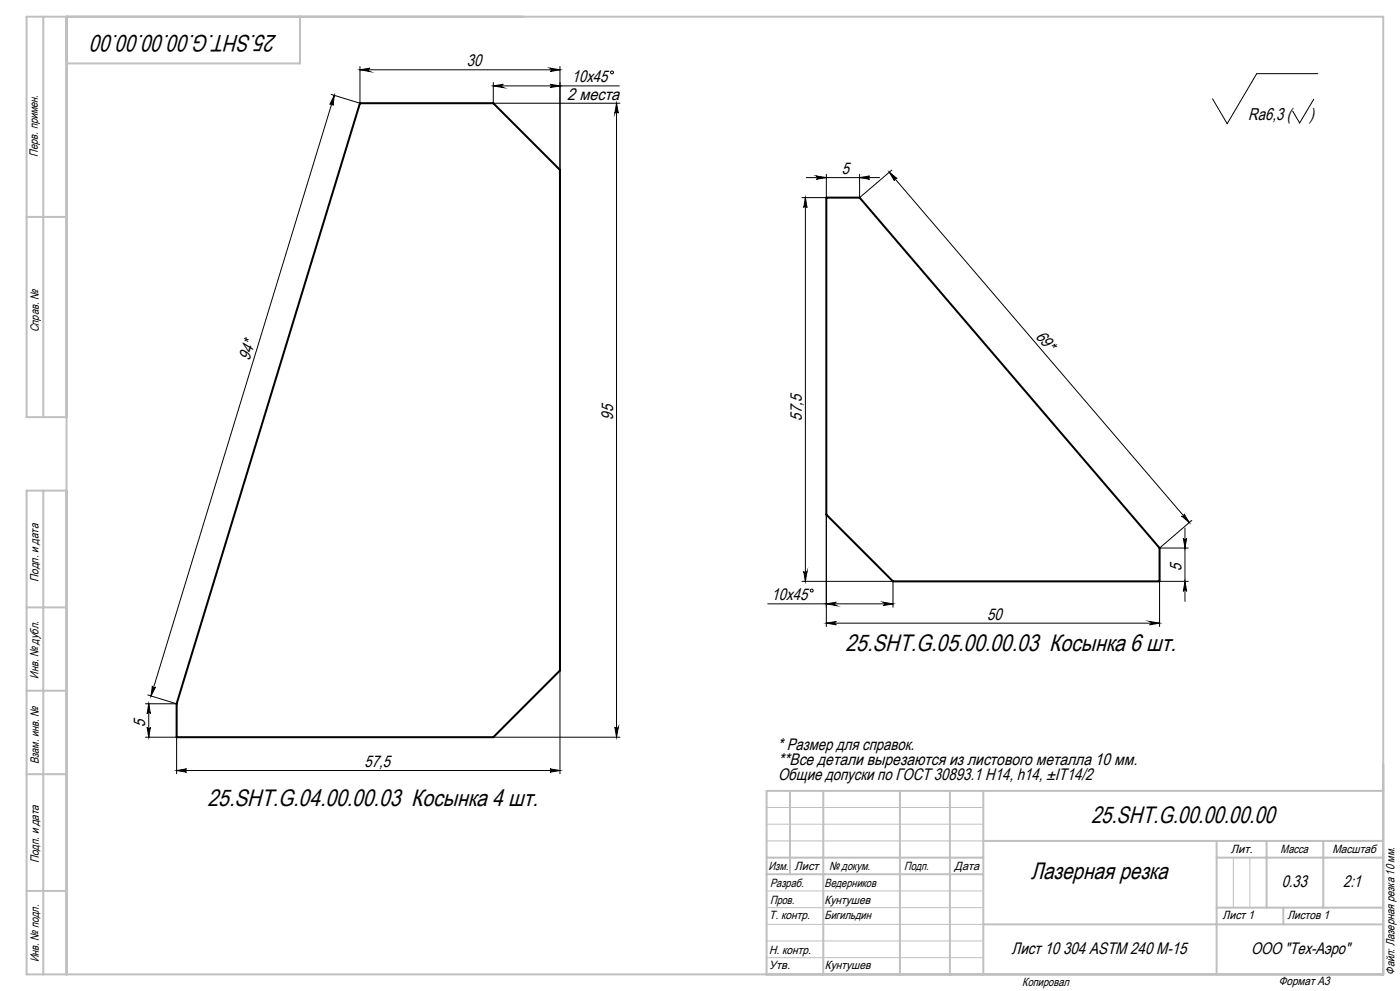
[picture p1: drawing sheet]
<svg xmlns="http://www.w3.org/2000/svg" width="420mm" height="297mm" viewBox="0 0 420 297" stroke-linecap="round" stroke-linejoin="round" font-family="sans-serif">
<path d="M108 30.9h40l20 20v150l-20 20h-95v-10zM247.9 59.2h10l90 105v10h-80l-20-20z" fill="none" stroke="#000" stroke-width=".6"/>
<g fill="none" stroke="#000" stroke-width=".3">
<path d="M108 19.9v11l-8.7-2.6M168 19.9v31M100.3 28.6l-.4 3a.5 .5 0 0 0-.3-.6 .5 .5 0 0 0-.6 .3zM100.3 28.6l-55 180M108 20.9l3-.5a.51 .51 0 0 0-.5 .5 .51 .51 0 0 0 .5 .5zM108 20.9h60M148 25.7l3-.4a.49 .49 0 0 0-.5 .4 .49 .49 0 0 0 .5 .5zM148 24.7v6.2h38M148 25.7h37.8M165 25.3l3 .4-3 .5a.49 .49 0 0 0 .5-.5 .49 .49 0 0 0-.5-.4zM165 20.4l3 .5-3 .5a.51 .51 0 0 0 .5-.5 .51 .51 0 0 0-.5-.5zM185 30.9l.5 3a.51 .51 0 0 0-.5-.4 .51 .51 0 0 0-.5 .4z"/>
<path d="M185 30.9v190M394.1 29.7l-4.2 7.2-2.1-3.6M395.3 22.1h-18.3l-8.8 15-4.5-7.5M241.6 59.2l.5 3a.49 .49 0 0 0-.5-.4 .49 .49 0 0 0-.5 .4zM241.6 59.2v115M241.9 53.2h22M244.9 52.7l3 .5-3 .5a.49 .49 0 0 0 .5-.5 .49 .49 0 0 0-.5-.5zM247.9 52.2v7h-7.3M257.9 53.2l3-.5a.49 .49 0 0 0-.5 .5 .49 .49 0 0 0 .5 .5zM266.8 51.6l2.3 1.9a.51 .51 0 0 0-.7 0 .51 .51 0 0 0 0 .7zM266.8 51.6l90 105M267.5 51l-9.6 8.2v-7"/>
<path d="M247.9 154.2v33.6M354.5 154.7a.49 .49 0 0 0 .6 0 .49 .49 0 0 0 .1-.7l1.6 2.6zM355.5 158.3v21.9M357.5 156l-9.6 8.2h8.6M240.6 174.2h27.3v7.8M241.1 171.2a.49 .49 0 0 0 .5 .5 .49 .49 0 0 0 .5-.5l-.5 3zM355 161.3a.49 .49 0 0 0 .5 .4 .49 .49 0 0 0 .5-.4l-.5 2.9zM355.5 174.2l.5 3a.49 .49 0 0 0-.5-.4 .49 .49 0 0 0-.5 .4zM356.5 174.2h-8.6v13.6M230.3 181h37.6M247.9 181l3-.5a.51 .51 0 0 0-.5 .5 .51 .51 0 0 0 .5 .5zM247.9 186.8l3-.5a.49 .49 0 0 0-.5 .5 .49 .49 0 0 0 .5 .5z"/>
<path d="M247.9 186.8h100M264.9 180.5l3 .5-3 .5a.51 .51 0 0 0 .5-.5 .51 .51 0 0 0-.5-.5zM344.9 186.3l3 .5-3 .5a.49 .49 0 0 0 .5-.5 .49 .49 0 0 0-.5-.5zM44.1 217.9a.49 .49 0 0 0 .5 .5 .49 .49 0 0 0 .5-.5l-.5 3zM44.3 208.3l8.7 2.6h-9.4M44.6 210.9l.5 3a.49 .49 0 0 0-.5-.4 .49 .49 0 0 0-.5 .4zM44.6 210.9v10M45.7 205.6a.5 .5 0 0 0 .3 .6 .5 .5 0 0 0 .7-.3l-1.4 2.7zM168 200.9v31M184.5 217.9a.51 .51 0 0 0 .5 .5 .51 .51 0 0 0 .5-.5l-.5 3zM43.6 220.9h9.4v11M53 230.9l3-.5a.49 .49 0 0 0-.5 .5 .49 .49 0 0 0 .5 .5z"/>
<path d="M53 230.9h115M148 220.9h38M165 230.4l3 .5-3 .5a.49 .49 0 0 0 .5-.5 .49 .49 0 0 0-.5-.5z"/>
<circle cx="183.6" cy="21.7" r=".44"/>
<circle cx="243.5" cy="177" r=".43"/>
</g>
<path d="M230 242h65M230 247h65M230 252h65M370 257v15M375 257v15M230 277h65M230 272h65M230 267h65M230 287h65M230 282h65" fill="none" stroke="#c0c0c0" stroke-width=".3"/>
<g fill="none" stroke="#c0c0c0" stroke-width=".6">
<path d="M13 5v120M20 5v287M90 5v14h-70M8 65h12M20 125h-12v-120h407v287h-407v-145h12M13 147v145M8 182h12M8 207h12M8 232h12M237 237v25M247 237v55M270 237v55"/>
<path d="M285 237v55M295 237v55M415 237h-185v55M230 257h65M295 252h120M365 252v40M365 257h50M380 252v20M397 252v20M8 267h12M230 262h65M295 277h120"/>
<path d="M365 272h50M385 272v5"/>
</g>
<g fill="#000">
<path d="M100.3 28.6l-.4 3a.5 .5 0 0 0-.3-.6 .5 .5 0 0 0-.6 .3zM45.7 205.6a.5 .5 0 0 0 .3 .6 .5 .5 0 0 0 .7-.3l-1.4 2.7z"/>
<path d="M108 20.9l3-.5a.51 .51 0 0 0-.5 .5 .51 .51 0 0 0 .5 .5zM165 20.4l3 .5-3 .5a.51 .51 0 0 0 .5-.5 .51 .51 0 0 0-.5-.5z"/>
<path d="M165 25.3l3 .4-3 .5a.49 .49 0 0 0 .5-.5 .49 .49 0 0 0-.5-.4zM148 25.7l3-.4a.49 .49 0 0 0-.5 .4 .49 .49 0 0 0 .5 .5z"/>
<path d="M185 30.9l.5 3a.51 .51 0 0 0-.5-.4 .51 .51 0 0 0-.5 .4zM184.5 217.9a.51 .51 0 0 0 .5 .5 .51 .51 0 0 0 .5-.5l-.5 3zM44.6 210.9l.5 3a.49 .49 0 0 0-.5-.4 .49 .49 0 0 0-.5 .4zM44.1 217.9a.49 .49 0 0 0 .5 .5 .49 .49 0 0 0 .5-.5l-.5 3z"/>
<path d="M257.9 53.2l3-.5a.49 .49 0 0 0-.5 .5 .49 .49 0 0 0 .5 .5zM244.9 52.7l3 .5-3 .5a.49 .49 0 0 0 .5-.5 .49 .49 0 0 0-.5-.5z"/>
<path d="M354.5 154.7a.49 .49 0 0 0 .6 0 .49 .49 0 0 0 .1-.7l1.6 2.6zM266.8 51.6l2.3 1.9a.51 .51 0 0 0-.7 0 .51 .51 0 0 0 0 .7z"/>
<path d="M241.1 171.2a.49 .49 0 0 0 .5 .5 .49 .49 0 0 0 .5-.5l-.5 3zM241.6 59.2l.5 3a.49 .49 0 0 0-.5-.4 .49 .49 0 0 0-.5 .4zM355.5 174.2l.5 3a.49 .49 0 0 0-.5-.4 .49 .49 0 0 0-.5 .4zM355 161.3a.49 .49 0 0 0 .5 .4 .49 .49 0 0 0 .5-.4l-.5 2.9z"/>
<path d="M247.9 181l3-.5a.51 .51 0 0 0-.5 .5 .51 .51 0 0 0 .5 .5zM264.9 180.5l3 .5-3 .5a.51 .51 0 0 0 .5-.5 .51 .51 0 0 0-.5-.5z"/>
<path d="M344.9 186.3l3 .5-3 .5a.49 .49 0 0 0 .5-.5 .49 .49 0 0 0-.5-.5zM247.9 186.8l3-.5a.49 .49 0 0 0-.5 .5 .49 .49 0 0 0 .5 .5z"/>
<path d="M165 230.4l3 .5-3 .5a.49 .49 0 0 0 .5-.5 .49 .49 0 0 0-.5-.5zM53 230.9l3-.5a.49 .49 0 0 0-.5 .5 .49 .49 0 0 0 .5 .5z"/>
</g>
<g font-size="7.1">
<text x="83.1" y="10.6" transform="rotate(-180 83.1 10.6)">25.SHT.G.00.00.00.00</text>
<text x="253.7" y="195.2">25.SHT.G.05.00.00.03 Косынка 6 шт.</text>
<text x="62.3" y="241.5">25.SHT.G.04.00.00.03 Косынка 4 шт.</text>
<text x="327.3" y="246.8">25.SHT.G.00.00.00.00</text>
<text x="309.2" y="263.4">Лазерная резка</text>
</g>
<g font-size="5.1">
<text x="374.5" y="36">Ra6,3 (</text>
<text x="392.9" y="36">)</text>
</g>
<g font-size="5">
<text x="140.1" y="19.8">30</text>
<text x="171.5" y="24.6">10х45</text>
<text x="170.2" y="30">2 места</text>
<text x="252.6" y="52.1">5</text>
<text x="310.5" y="100.9" transform="rotate(49 310.5 100.9)">69*</text>
<text x="74.9" y="108.2" transform="rotate(-73 74.9 108.2)">94*</text>
<text x="183.9" y="125.8" transform="rotate(-90 183.9 125.8)">95</text>
<text x="240.5" y="126.1" transform="rotate(-90 240.5 126.1)">57,5</text>
<text x="354.4" y="171.1" transform="rotate(-90 354.4 171.1)">5</text>
<text x="231.4" y="179.9">10х45</text>
<text x="296.2" y="185.7">50</text>
<text x="43.6" y="217.8" transform="rotate(-90 43.6 217.8)">5</text>
<text x="233.4" y="224.8">* Размер для справок.</text>
<text x="109.3" y="229.8">57,5</text>
<text x="233.4" y="233.8">Общие допуски по ГОСТ 30893.1 Н14, h14, ±IT14/2</text>
<text x="233.6" y="229.3">**Все детали вырезаются из листового металла 10 мм.</text>
<text x="384.5" y="265.9">0.33</text>
<text x="403" y="265.9">2:1</text>
<text x="303.5" y="285.9">Лист 10 304 ASTM 240 M-15</text>
<text x="375.3" y="285.8">ООО &quot;Тех-Аэро&quot;</text>
</g>
<g font-size="3.6">
<text x="11.4" y="46.9" transform="rotate(-90 11.4 46.9)">Перв. примен.</text>
<text x="11.6" y="99.6" transform="rotate(-90 11.6 99.6)">Справ. №</text>
<text x="11.5" y="174.4" transform="rotate(-90 11.5 174.4)">Подп. и дата</text>
<text x="11.6" y="203.4" transform="rotate(-90 11.6 203.4)">Инв. № дубл.</text>
<text x="11.6" y="229" transform="rotate(-90 11.6 229)">Взам. инв. №</text>
<text x="369.2" y="255.7">Лит.</text>
<text x="384.2" y="255.7">Масса</text>
<text x="399.7" y="255.7">Масштаб</text>
<text x="11.7" y="258.8" transform="rotate(-90 11.7 258.8)">Подп. и дата</text>
<text x="230.6" y="260.6">Изм.</text>
<text x="238.4" y="260.6">Лист</text>
<text x="248.7" y="260.6">№ докум.</text>
<text x="271.3" y="260.7">Подп.</text>
<text x="286.4" y="260.7">Дата</text>
<text x="231" y="265.7">Разраб.</text>
<text x="247.4" y="265.7">Ведерников</text>
<text x="230.7" y="275.5">Т. контр.</text>
<text x="231" y="270.9">Пров.</text>
<text x="247.4" y="275.5">Бигильдин</text>
<text x="247.4" y="270.9">Кунтушев</text>
<text x="366.8" y="275.5">Лист 1</text>
<text x="386.2" y="275.5">Листов 1</text>
<text x="230.7" y="285.8">Н. контр.</text>
<text x="11.6" y="288.4" transform="rotate(-90 11.6 288.4)">Инв. № подл.</text>
<text x="230.7" y="290.5">Утв.</text>
<text x="247.4" y="290.5">Кунтушев</text>
<text x="418.4" y="292.1" transform="rotate(-90 418.4 292.1)">Файл: Лазерная резка 10 мм.</text>
<text x="306.7" y="295.4">Копировал</text>
<text x="383.6" y="295.2">Формат A3</text>
</g>
</svg>
